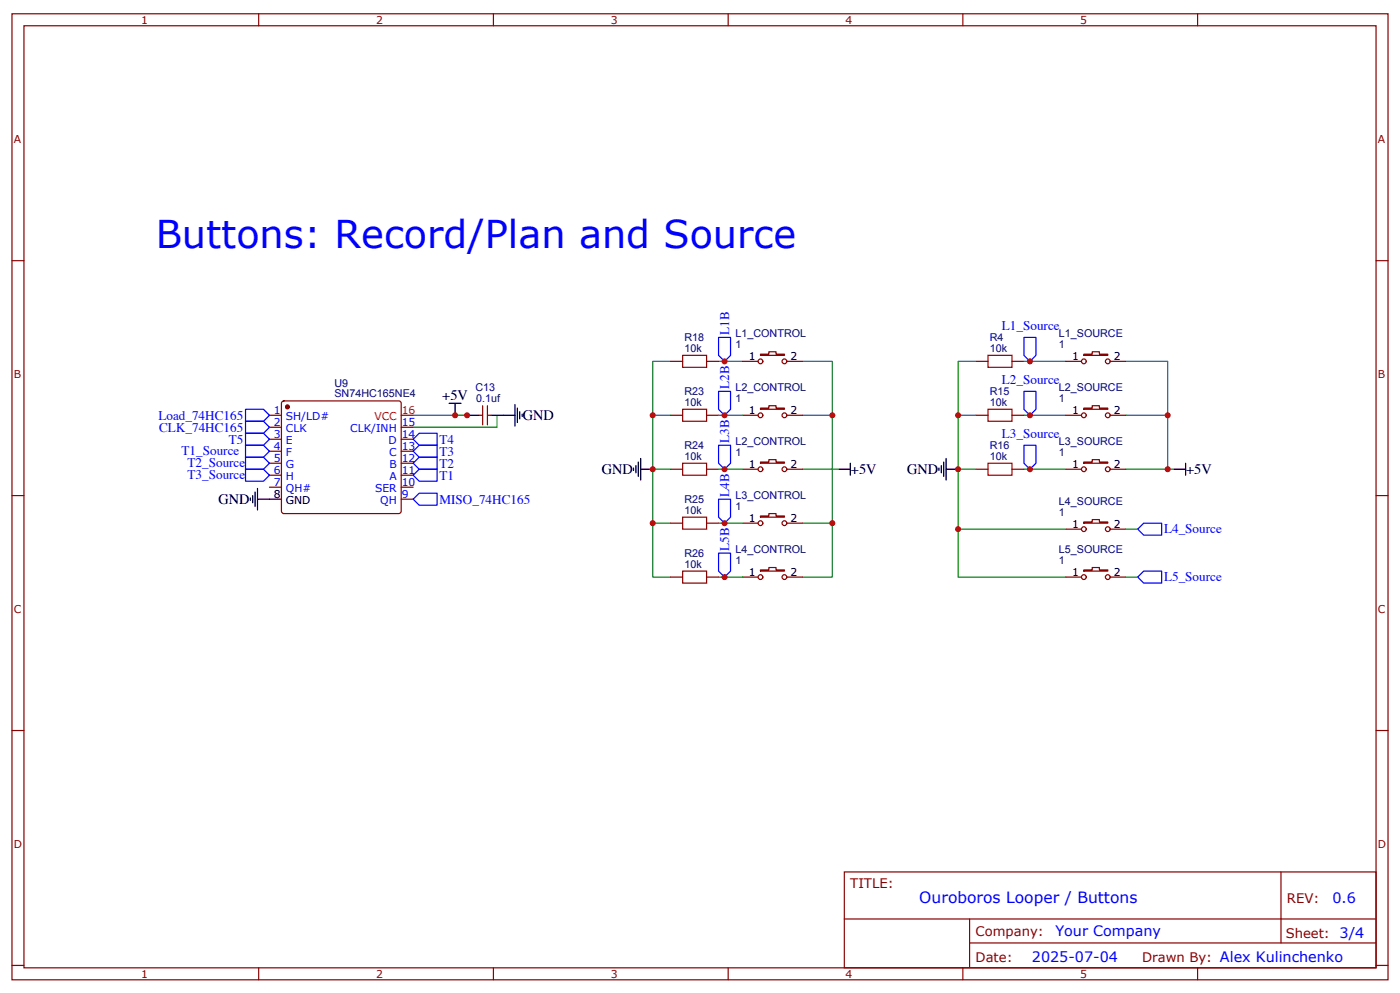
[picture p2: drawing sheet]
<svg xmlns="http://www.w3.org/2000/svg" width="412mm" height="292mm" viewBox="0 0 412 292" stroke-linecap="round" stroke-linejoin="round" font-family="sans-serif">
<g fill="none" stroke="#870000" stroke-width=".35">
<path d="M3.5 4.1h405.4v284.3h-405.4zM7.1 7.6h398.2v277.3h-398.2zM76.2 4.1v3.5M145.3 4.1v3.5M214.5 4.1v3.5M283.6 4.1v3.5M352.8 4.1v3.5M3.5 76.7h3.6M405.3 76.7h3.6M83.1 118.2l.5-.2h33.9l.5 .2 .2 .5v31.8l-.3 .5-.4 .2h-33.9l-.5-.3-.2-.4v-31.8zM142.2 119.4v5.7M143.6 119.4v5.7"/>
<path d="M197.6 106.4h3.5M208.1 106.4h3.6M218.7 106.4h4.6M224 104.2h2.5v-.7h2.1v.7h2.5v.4h-7.1zM231.8 106.4h4.6M287.5 106.4h3.5M298.1 106.4h3.5M314 106.4h4.6M319.3 104.2h2.4v-.7h2.1v.7h2.5v.4h-7zM327 106.4h4.6M79.4 122.2h3.5M79.4 125.8h3.5"/>
<path d="M79.4 129.3h3.5M79.4 132.8h3.5M79.4 136.3h3.5M79.4 139.9h3.5M118.2 125.8h3.5M118.2 129.3h3.5M118.2 132.8h3.5M118.2 136.3h3.5M118.2 139.9h3.5M141.1 122.2h1.1M143.6 122.2h1M197.6 122.2h3.5"/>
<path d="M197.6 138.1h3.5M208.1 122.2h3.6M208.1 138.1h3.6M218.7 122.2h4.6M218.7 138.1h4.6M224 136h2.5v-.7h2.1v.7h2.5v.3h-7.1zM224 120.1h2.5v-.7h2.1v.7h2.5v.4h-7.1zM231.8 122.2h4.6M231.8 138.1h4.6M287.5 122.2h3.5M287.5 138.1h3.5M298.1 122.2h3.5"/>
<path d="M298.1 138.1h3.5M314 122.2h4.6M314 138.1h4.6M319.3 120.1h2.4v-.7h2.1v.7h2.5v.4h-7zM319.3 136h2.4v-.7h2.1v.7h2.5v.3h-7zM327 122.2h4.6M327 138.1h4.6M3.5 145.9h3.6M79.4 143.4h3.5M118.2 143.4h3.5M118.2 146.9h3.5M197.6 154h3.5"/>
<path d="M208.1 154h3.6M218.7 154h4.6M224 151.9h2.5v-.7h2.1v.7h2.5v.3h-7.1zM231.8 154h4.6M314 155.8h4.6M319.3 153.6h2.4v-.7h2.1v.7h2.5v.4h-7zM327 155.8h4.6M405.3 145.9h3.6M197.6 169.9h3.5M208.1 169.9h3.6M218.7 169.9h4.6M224 167.7h2.5v-.7h2.1v.7h2.5v.4h-7.1z"/>
<path d="M231.8 169.9h4.6M314 169.9h4.6M319.3 167.7h2.4v-.7h2.1v.7h2.5v.4h-7zM327 169.9h4.6M3.5 215h3.6M405.3 215h3.6M248.7 256.6h156.6v28.3h-156.6zM377.3 256.7v20.8M248.7 270.5h156.5M285.6 277.5h119.6M285.6 270.5v14.1M3.5 284.2h3.6"/>
<path d="M76.2 284.9v3.5M145.3 284.9v3.5M214.5 284.9v3.5M283.6 284.9v3.5M352.8 284.9v3.5M405.3 284.2h3.6"/>
<circle cx="224" cy="106.4" r=".71"/>
<circle cx="231.1" cy="106.4" r=".71"/>
<circle cx="319.3" cy="106.4" r=".71"/>
<circle cx="326.3" cy="106.4" r=".71"/>
<circle cx="224" cy="122.2" r=".71"/>
<circle cx="224" cy="138.1" r=".71"/>
<circle cx="231.1" cy="122.2" r=".71"/>
<circle cx="231.1" cy="138.1" r=".71"/>
<circle cx="319.3" cy="138.1" r=".71"/>
<circle cx="319.3" cy="122.2" r=".71"/>
<circle cx="326.3" cy="138.1" r=".71"/>
<circle cx="326.3" cy="122.2" r=".71"/>
<circle cx="224" cy="154" r=".71"/>
<circle cx="231.1" cy="154" r=".71"/>
<circle cx="319.3" cy="155.8" r=".71"/>
<circle cx="326.3" cy="155.8" r=".71"/>
<circle cx="224" cy="169.9" r=".71"/>
<circle cx="231.1" cy="169.9" r=".71"/>
<circle cx="319.3" cy="169.9" r=".71"/>
<circle cx="326.3" cy="169.9" r=".71"/>
</g>
<g fill="none" stroke="#000" stroke-width=".35">
<path d="M132.3 118.7h3.5M134.1 118.7v3.5M151.7 119.1v6.3M137.6 122.2h3.5M144.6 122.2h7.1M152.4 120.1v4.3M153.1 121.2v2.1M153.8 121.9v.7M186.6 137.8v.7M187.3 137.1v2.1M188 136v4.2M188.7 138.1h3.6"/>
<path d="M188.7 134.9v6.4M246.9 138.1h3.6M250.5 136.3v3.6M276.6 137.8v.7M277.3 137.1v2.1M278 136v4.2M278.7 138.1h3.5M278.7 134.9v6.4M345.7 138.1h3.5M349.2 136.3v3.6M73.7 146.6v.7M74.4 145.9v2.1"/>
<path d="M75.1 144.8v4.2M75.8 146.9h7.1M75.8 143.8v6.3"/>
</g>
<g fill="none" stroke="#008700" stroke-width=".35">
<path d="M197.6 106.4h-5.3v31.7M211.7 106.4h7M236.4 106.4h8.8v15.8h-8.8M287.5 106.4h-5.3v31.7h5.3M301.6 106.4h12.4M331.6 106.4h12.4v15.8h-12.4M121.7 122.2h15.9M146.4 122.2v3.6h-24.7M192.3 122.2h5.3M197.6 138.1h-5.3v15.9M211.7 122.2h7M211.7 138.1h7"/>
<path d="M245.2 122.2v15.9h-8.8M246.9 138.1h-1.7v15.9M282.2 138.1v17.7h31.8M282.2 122.2h5.3M301.6 122.2h12.4M301.6 138.1h12.4M331.6 138.1h14.1M344 122.2v15.9M197.6 154h-5.3v15.9h5.3M211.7 154h7M236.4 154h8.8v15.9h-8.8M282.2 155.8v14.1h31.8"/>
<path d="M331.6 155.8h3.5M211.7 169.9h7M331.6 169.9h3.5"/>
</g>
<g fill="none" stroke="#00f" stroke-width=".35">
<path d="M211.7 99.3h3.5v5.3l-1.8 1.8-1.7-1.8zM301.6 99.3h3.6v5.3l-1.8 1.8-1.8-1.8zM211.7 115.2h3.5v5.3l-1.8 1.7-1.7-1.7zM301.6 115.2h3.6v5.3l-1.8 1.7-1.8-1.7zM72.3 124h5.3l1.8 1.8-1.8 1.7h-5.3zM72.3 120.5h5.3l1.8 1.7-1.8 1.8h-5.3zM72.3 127.5h5.3l1.8 1.8-1.8 1.8h-5.3zM72.3 131.1h5.3l1.8 1.7-1.8 1.8h-5.3zM72.3 134.6h5.3l1.8 1.7-1.8 1.8h-5.3zM72.3 138.1h5.3l1.8 1.8-1.8 1.7h-5.3zM121.7 129.3l1.8-1.8h5.3v3.6h-5.3zM121.7 132.8l1.8-1.7h5.3v3.5h-5.3z"/>
<path d="M121.7 136.3l1.8-1.7h5.3v3.5h-5.3zM121.7 139.9l1.8-1.8h5.3v3.5h-5.3zM211.7 131.1h3.5v5.2l-1.8 1.8-1.7-1.8zM301.6 131.1h3.6v5.2l-1.8 1.8-1.8-1.8zM121.7 146.9l1.8-1.7h5.3v3.5h-5.3zM211.7 146.9h3.5v5.3l-1.8 1.8-1.7-1.8zM335.1 155.8l1.8-1.8h5.3v3.5h-5.3zM211.7 162.8h3.5v5.3l-1.8 1.8-1.7-1.8zM335.1 169.9l1.8-1.8h5.3v3.5h-5.3z"/>
</g>
<path d="M118.2 122.2h3.5" fill="none" stroke="#f00" stroke-width=".35"/>
<circle cx="84.7" cy="119.8" r=".53" fill="#870000" stroke="#870000" stroke-width=".35"/>
<path d="M201.1 104.6h7v3.5h-7zM291 104.6h7.1v3.5h-7.1zM201.1 136.3h7v3.6h-7zM201.1 120.5h7v3.5h-7zM291 120.5h7.1v3.5h-7.1zM291 136.3h7.1v3.6h-7.1zM201.1 152.2h7v3.6h-7zM201.1 168.1h7v3.5h-7z" fill="none" stroke="#a10000" stroke-width=".35"/>
<g fill="#c00">
<circle cx="137.6" cy="122.2" r=".88"/>
<circle cx="134.1" cy="122.2" r=".88"/>
<circle cx="192.3" cy="122.2" r=".88"/>
<circle cx="192.3" cy="138.1" r=".88"/>
<circle cx="192.3" cy="154" r=".88"/>
<circle cx="245.2" cy="154" r=".88"/>
<circle cx="245.2" cy="122.2" r=".88"/>
<circle cx="213.4" cy="169.9" r=".88"/>
<circle cx="213.4" cy="154" r=".88"/>
<circle cx="213.4" cy="138.1" r=".88"/>
<circle cx="213.4" cy="122.2" r=".88"/>
<circle cx="213.4" cy="106.4" r=".88"/>
<circle cx="303.4" cy="122.2" r=".88"/>
<circle cx="303.4" cy="138.1" r=".88"/>
<circle cx="282.2" cy="122.2" r=".88"/>
<circle cx="303.4" cy="106.4" r=".88"/>
<circle cx="344" cy="122.2" r=".88"/>
<circle cx="344" cy="138.1" r=".88"/>
<circle cx="282.2" cy="138.1" r=".88"/>
<circle cx="282.2" cy="155.8" r=".88"/>
</g>
<text font-size="11.3" fill="#00f" x="45.9" y="72.8">Buttons: Record/Plan and Source</text>
<text font-size="4.6" fill="#00f" x="270.8" y="265.7">Ouroboros Looper / Buttons</text>
<g font-size="4.2">
<text x="130.3" y="117.7">+5V</text>
<text x="154" y="123.7">GND</text>
<text x="177.3" y="139.5">GND</text>
<text x="250.6" y="139.5">+5V</text>
<text x="267.2" y="139.5">GND</text>
<text x="349.4" y="139.5">+5V</text>
<text x="64.4" y="148.4">GND</text>
</g>
<g font-size="4.2" fill="#00f">
<text x="392.5" y="265.9">0.6</text>
<text x="310.9" y="275.5">Your Company</text>
<text x="304" y="283.3">2025-07-04</text>
</g>
<g font-size="3.9" fill="#00f">
<text x="214.8" y="98.6" transform="rotate(-90 214.8 98.6)">L1B</text>
<text x="295.1" y="97">L1_Source</text>
<text x="295.1" y="112.9">L2_Source</text>
<text x="214.8" y="114.5" transform="rotate(-90 214.8 114.5)">L2B</text>
<text x="46.7" y="123.5">Load_74HC165</text>
<text x="46.9" y="127">CLK_74HC165</text>
<text x="67.4" y="130.6">T5</text>
<text x="129.5" y="130.6">T4</text>
<text x="214.8" y="130.4" transform="rotate(-90 214.8 130.4)">L3B</text>
<text x="295.1" y="128.8">L3_Source</text>
<text x="53.5" y="134.1">T1_Source</text>
<text x="55.2" y="137.6">T2_Source</text>
<text x="129.5" y="134.1">T3</text>
<text x="129.5" y="137.6">T2</text>
<text x="55.2" y="141.1">T3_Source</text>
<text x="129.5" y="141.1">T1</text>
<text x="129.5" y="148.3">MISO_74HC165</text>
<text x="214.8" y="146.2" transform="rotate(-90 214.8 146.2)">L4B</text>
<text x="342.9" y="157">L4_Source</text>
<text x="214.8" y="162.1" transform="rotate(-90 214.8 162.1)">L5B</text>
<text x="342.9" y="171.1">L5_Source</text>
</g>
<g font-size="3.9" fill="#800">
<text x="250.5" y="261.2">TITLE:</text>
<text x="379.1" y="265.9">REV:</text>
<text x="287.4" y="275.4">Company:</text>
<text x="378.7" y="276">Sheet: 3/4</text>
<text x="287.4" y="283.1">Date:</text>
<text x="336.4" y="283.2">Drawn By: Alex Kulinchenko</text>
</g>
<g font-size="3.2" fill="#800">
<text x="41.6" y="7.1">1</text>
<text x="110.8" y="7.1">2</text>
<text x="179.9" y="7.1">3</text>
<text x="249.1" y="7.1">4</text>
<text x="318.2" y="7.1">5</text>
<text x="4.1" y="42.2">A</text>
<text x="405.9" y="42.2">A</text>
<text x="4.1" y="111.3">B</text>
<text x="405.9" y="111.3">B</text>
<text x="4.1" y="180.4">C</text>
<text x="405.9" y="180.4">C</text>
<text x="4.1" y="249.6">D</text>
<text x="405.9" y="249.6">D</text>
<text x="41.6" y="287.9">1</text>
<text x="110.8" y="287.9">2</text>
<text x="179.9" y="287.9">3</text>
<text x="249.1" y="287.9">4</text>
<text x="318.2" y="287.9">5</text>
</g>
<g font-size="3.2" fill="#000080">
<text x="201.6" y="100.4">R18</text>
<text x="216.7" y="99.3">L1_CONTROL</text>
<text x="291.5" y="100.4">R4</text>
<text x="311.9" y="99.3">L1_SOURCE</text>
<text x="201.6" y="103.5">10k</text>
<text x="216.7" y="102.5">1</text>
<text x="291.5" y="103.5">10k</text>
<text x="311.9" y="102.5">1</text>
<text x="98.5" y="113.8">U9</text>
<text x="98.5" y="116.9">SN74HC165NE4</text>
<text x="140.1" y="115.2">C13</text>
<text x="140.2" y="118.4">0.1uf</text>
<text x="201.6" y="119.4">10k</text>
<text x="201.6" y="116.2">R23</text>
<text x="216.7" y="118.4">1</text>
<text x="216.7" y="115.2">L2_CONTROL</text>
<text x="291.5" y="119.4">10k</text>
<text x="291.5" y="116.2">R15</text>
<text x="311.9" y="118.4">1</text>
<text x="311.9" y="115.2">L2_SOURCE</text>
<text x="216.7" y="131.1">L2_CONTROL</text>
<text x="311.9" y="131.1">L3_SOURCE</text>
<text x="201.6" y="135.3">10k</text>
<text x="201.6" y="132.1">R24</text>
<text x="216.7" y="134.2">1</text>
<text x="291.5" y="135.3">10k</text>
<text x="291.5" y="132.1">R16</text>
<text x="311.9" y="134.2">1</text>
<text x="201.6" y="148">R25</text>
<text x="216.7" y="146.9">L3_CONTROL</text>
<text x="311.9" y="148.7">L4_SOURCE</text>
<text x="201.6" y="151.2">10k</text>
<text x="216.7" y="150.1">1</text>
<text x="311.9" y="151.9">1</text>
<text x="201.6" y="167">10k</text>
<text x="201.6" y="163.9">R26</text>
<text x="216.7" y="166">1</text>
<text x="216.7" y="162.8">L4_CONTROL</text>
<text x="311.9" y="166">1</text>
<text x="311.9" y="162.8">L5_SOURCE</text>
</g>
<g font-size="3.2">
<text x="220.6" y="106">1</text>
<text x="232.8" y="106">2</text>
<text x="315.8" y="106">1</text>
<text x="328.1" y="106">2</text>
<text x="220.6" y="121.9">1</text>
<text x="232.8" y="121.9">2</text>
<text x="315.8" y="121.9">1</text>
<text x="328.1" y="121.9">2</text>
<text x="220.6" y="137.8">1</text>
<text x="232.8" y="137.8">2</text>
<text x="315.8" y="137.8">1</text>
<text x="328.1" y="137.8">2</text>
<text x="80.7" y="146.6">8</text>
<text x="84.2" y="148.3">GND</text>
<text x="220.6" y="153.6">1</text>
<text x="232.8" y="153.6">2</text>
<text x="315.8" y="155.4">1</text>
<text x="328.1" y="155.4">2</text>
<text x="220.6" y="169.5">1</text>
<text x="232.8" y="169.5">2</text>
<text x="315.8" y="169.5">1</text>
<text x="328.1" y="169.5">2</text>
</g>
<g font-size="3.2" fill="#00f">
<text x="80.7" y="125.4">2</text>
<text x="80.7" y="121.9">1</text>
<text x="84.2" y="123.6">SH/LD#</text>
<text x="118.4" y="125.4">15</text>
<text x="80.7" y="128.9">3</text>
<text x="84.2" y="130.7">E</text>
<text x="84.2" y="127.2">CLK</text>
<text x="103.2" y="127.2">CLK/INH</text>
<text x="114.4" y="130.7">D</text>
<text x="118.4" y="128.9">14</text>
<text x="80.7" y="136">5</text>
<text x="80.7" y="132.5">4</text>
<text x="84.2" y="137.8">G</text>
<text x="84.2" y="134.2">F</text>
<text x="114.7" y="134.2">C</text>
<text x="114.7" y="137.8">B</text>
<text x="118.4" y="132.5">13</text>
<text x="118.4" y="136">12</text>
<text x="80.7" y="143.1">7</text>
<text x="80.7" y="139.5">6</text>
<text x="84.2" y="141.3">H</text>
<text x="114.7" y="141.3">A</text>
<text x="118.4" y="139.5">11</text>
<text x="118.4" y="143.1">10</text>
<text x="84.2" y="144.8">QH#</text>
<text x="110.5" y="144.8">SER</text>
<text x="112" y="148.3">QH</text>
<text x="118.4" y="146.6">9</text>
</g>
<g font-size="3.2" fill="#f00">
<text x="110.3" y="123.6">VCC</text>
<text x="118.4" y="121.9">16</text>
</g>
</svg>
